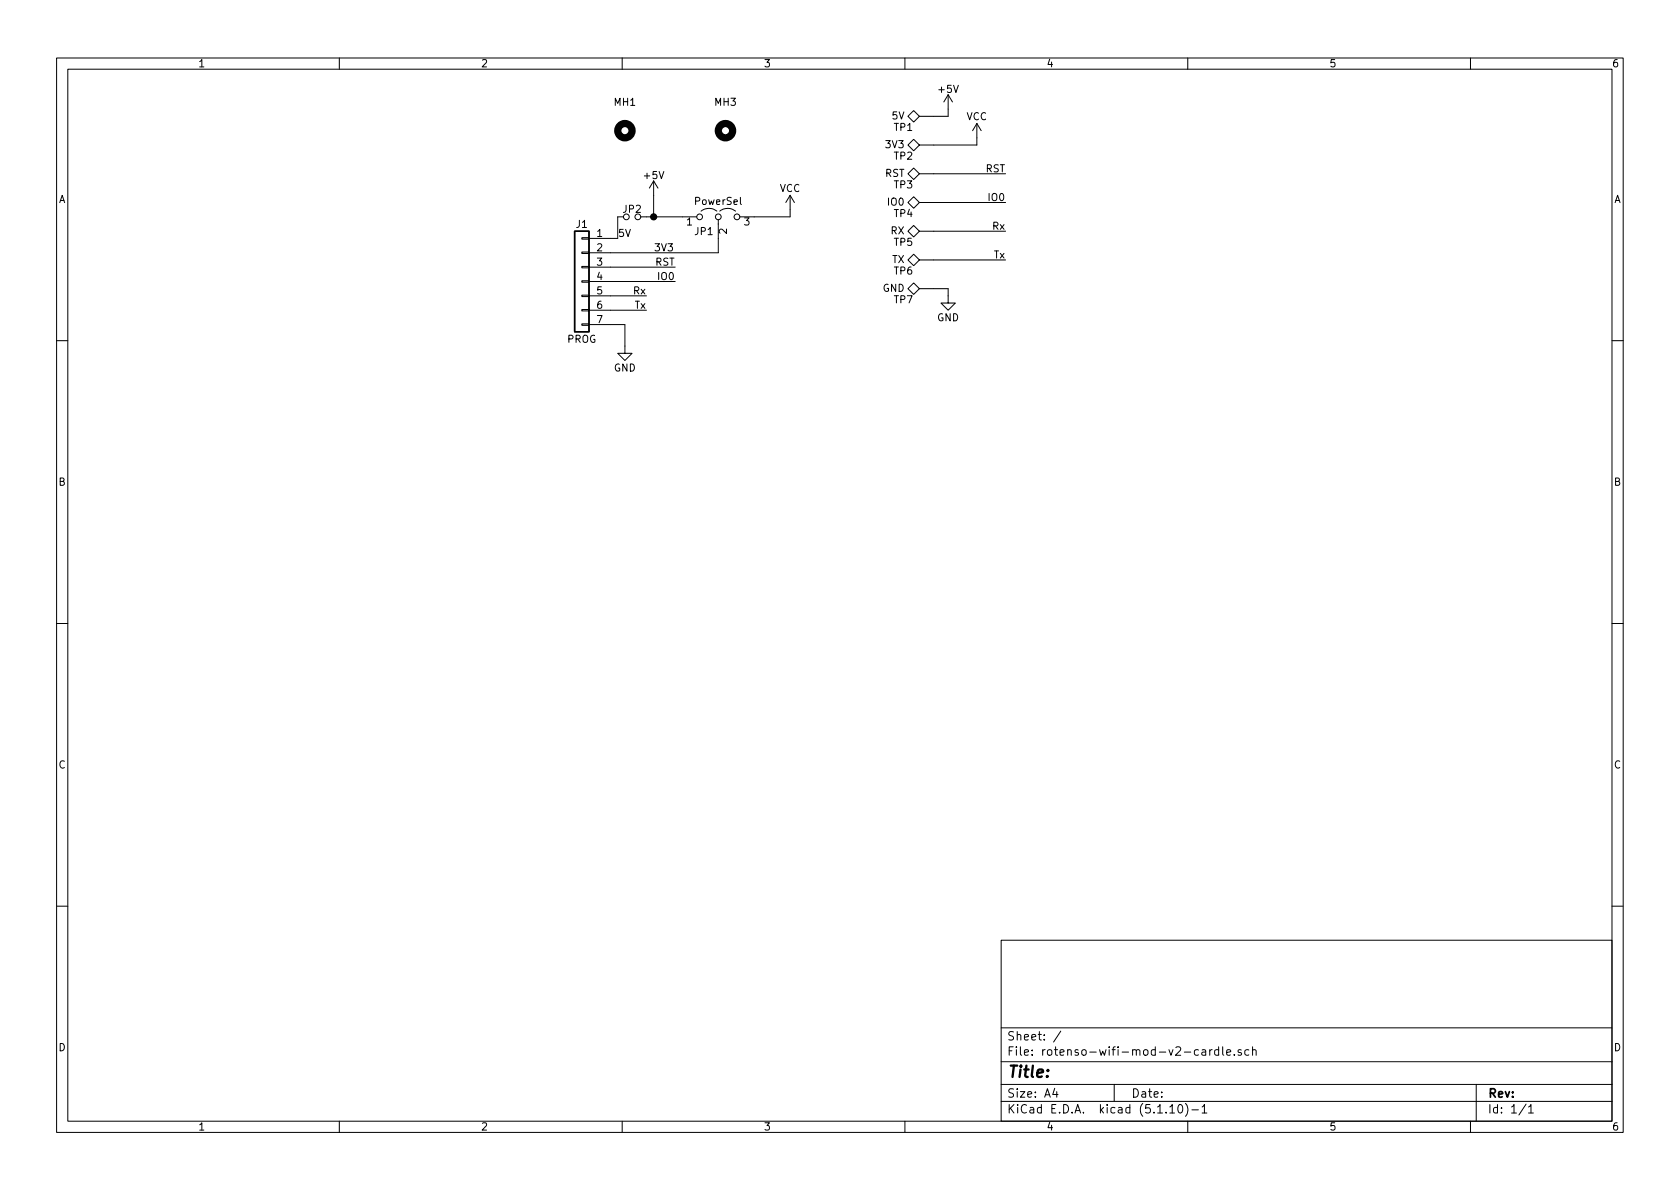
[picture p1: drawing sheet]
EESchema Schematic File Version 4
EELAYER 30 0
EELAYER END
$Descr A4 11693 8268
encoding utf-8
Sheet 1 1
Title ""
Date ""
Rev ""
Comp ""
Comment1 ""
Comment2 ""
Comment3 ""
Comment4 ""
$EndDescr
Wire Wire Line
	4250 1850 4700 1850
Wire Wire Line
	4250 1950 4700 1950
Wire Wire Line
	4250 2050 4500 2050
Wire Wire Line
	4250 2150 4500 2150
Wire Wire Line
	4250 2250 4350 2250
Wire Wire Line
	4350 2250 4350 2400
$Comp
L power:GND #PWR06
U 1 1
P 4350 2400
F 0 "#PWR06" H 4350 2150 50  0001 C CNN
F 1 "GND" H 4350 2250 50  0000 C CNN
F 2 "" H 4350 2400 50  0001 C CNN
F 3 "" H 4350 2400 50  0001 C CNN
	1    4350 2400
	1    0    0    -1  
$EndComp
$Comp
L power:VCC #PWR05
U 1 1
P 5500 1450
F 0 "#PWR05" H 5500 1300 50  0001 C CNN
F 1 "VCC" H 5500 1600 50  0000 C CNN
F 2 "" H 5500 1450 50  0001 C CNN
F 3 "" H 5500 1450 50  0001 C CNN
	1    5500 1450
	1    0    0    -1  
$EndComp
Text Label 4700 1950 2    50   ~ 0
IO0
Text Label 4700 1850 2    50   ~ 0
RST
Text Label 4500 2050 2    50   ~ 0
Rx
Text Label 4500 2150 2    50   ~ 0
Tx
$Comp
L my-conn:TP_1 TP2
U 1 1
P 6500 1000
F 0 "TP2" H 6640 1080 50  0000 L CNN
F 1 "TP" H 6700 1000 50  0001 L CNN
F 2 "MyConnectors:PAD_SpingProbe_R50-2C" H 6500 1000 50  0001 C CNN
F 3 "" H 6500 1000 50  0001 C CNN
F 4 "3V3" H 6700 1000 50  0000 L CNN "SigName"
	1    6500 1000
	-1   0    0    1   
$EndComp
$Comp
L my-conn:TP_1 TP3
U 1 1
P 6500 1200
F 0 "TP3" H 6640 1280 50  0000 L CNN
F 1 "TP" H 6700 1200 50  0001 L CNN
F 2 "MyConnectors:PAD_SpingProbe_R50-2C" H 6500 1200 50  0001 C CNN
F 3 "" H 6500 1200 50  0001 C CNN
F 4 "RST" H 6700 1200 50  0000 L CNN "SigName"
	1    6500 1200
	-1   0    0    1   
$EndComp
$Comp
L my-conn:TP_1 TP4
U 1 1
P 6500 1400
F 0 "TP4" H 6640 1480 50  0000 L CNN
F 1 "TP" H 6700 1400 50  0001 L CNN
F 2 "MyConnectors:PAD_SpingProbe_R50-2C" H 6500 1400 50  0001 C CNN
F 3 "" H 6500 1400 50  0001 C CNN
F 4 "IO0" H 6700 1400 50  0000 L CNN "SigName"
	1    6500 1400
	-1   0    0    1   
$EndComp
$Comp
L my-conn:TP_1 TP5
U 1 1
P 6500 1600
F 0 "TP5" H 6640 1680 50  0000 L CNN
F 1 "TP" H 6700 1600 50  0001 L CNN
F 2 "MyConnectors:PAD_SpingProbe_R50-2C" H 6500 1600 50  0001 C CNN
F 3 "" H 6500 1600 50  0001 C CNN
F 4 "RX" H 6700 1600 50  0000 L CNN "SigName"
	1    6500 1600
	-1   0    0    1   
$EndComp
$Comp
L my-conn:TP_1 TP6
U 1 1
P 6500 1800
F 0 "TP6" H 6640 1880 50  0000 L CNN
F 1 "TP" H 6700 1800 50  0001 L CNN
F 2 "MyConnectors:PAD_SpingProbe_R50-2C" H 6500 1800 50  0001 C CNN
F 3 "" H 6500 1800 50  0001 C CNN
F 4 "TX" H 6700 1800 50  0000 L CNN "SigName"
	1    6500 1800
	-1   0    0    1   
$EndComp
$Comp
L my-conn:TP_1 TP7
U 1 1
P 6500 2000
F 0 "TP7" H 6640 2080 50  0000 L CNN
F 1 "TP" H 6700 2000 50  0001 L CNN
F 2 "MyConnectors:PAD_SpingProbe_R50-2C" H 6500 2000 50  0001 C CNN
F 3 "" H 6500 2000 50  0001 C CNN
F 4 "GND" H 6700 2000 50  0000 L CNN "SigName"
	1    6500 2000
	-1   0    0    1   
$EndComp
$Comp
L my-conn:TP_1 TP1
U 1 1
P 6500 800
F 0 "TP1" H 6640 880 50  0000 L CNN
F 1 "TP" H 6700 800 50  0001 L CNN
F 2 "MyConnectors:PAD_SpingProbe_R50-2C" H 6500 800 50  0001 C CNN
F 3 "" H 6500 800 50  0001 C CNN
F 4 "5V" H 6700 800 50  0000 L CNN "SigName"
	1    6500 800 
	-1   0    0    1   
$EndComp
$Comp
L power:GND #PWR018
U 1 1
P 6600 2050
F 0 "#PWR018" H 6600 1800 50  0001 C CNN
F 1 "GND" H 6600 1900 50  0000 C CNN
F 2 "" H 6600 2050 50  0001 C CNN
F 3 "" H 6600 2050 50  0001 C CNN
	1    6600 2050
	1    0    0    -1  
$EndComp
$Comp
L power:VCC #PWR019
U 1 1
P 6800 950
F 0 "#PWR019" H 6800 800 50  0001 C CNN
F 1 "VCC" H 6800 1100 50  0000 C CNN
F 2 "" H 6800 950 50  0001 C CNN
F 3 "" H 6800 950 50  0001 C CNN
	1    6800 950 
	1    0    0    -1  
$EndComp
$Comp
L power:+5V #PWR017
U 1 1
P 6600 750
F 0 "#PWR017" H 6600 600 50  0001 C CNN
F 1 "+5V" H 6600 890 50  0000 C CNN
F 2 "" H 6600 750 50  0001 C CNN
F 3 "" H 6600 750 50  0001 C CNN
	1    6600 750 
	1    0    0    -1  
$EndComp
Wire Wire Line
	6500 800  6600 800 
Wire Wire Line
	6600 800  6600 750 
Wire Wire Line
	6500 1000 6800 1000
Wire Wire Line
	6800 1000 6800 950 
Wire Wire Line
	6600 2000 6600 2050
Wire Wire Line
	6500 2000 6600 2000
Wire Wire Line
	6500 1800 7000 1800
Wire Wire Line
	6500 1600 7000 1600
Wire Wire Line
	6500 1400 7000 1400
Wire Wire Line
	6500 1200 7000 1200
Text Label 7000 1200 2    50   ~ 0
RST
Text Label 7000 1400 2    50   ~ 0
IO0
Text Label 7000 1600 2    50   ~ 0
Rx
Text Label 7000 1800 2    50   ~ 0
Tx
$Comp
L Mechanical:MountingHole MH1
U 1 1
P 4350 900
F 0 "MH1" H 4350 1100 50  0000 C CNN
F 1 "3mm" H 4350 1025 50  0001 C CNN
F 2 "MyMechanicals:MHOLE-3.2MM" H 4350 900 50  0001 C CNN
F 3 "~" H 4350 900 50  0001 C CNN
	1    4350 900 
	1    0    0    -1  
$EndComp
$Comp
L Mechanical:MountingHole MH3
U 1 1
P 5050 900
F 0 "MH3" H 5050 1100 50  0000 C CNN
F 1 "3mm" H 5050 1025 50  0001 C CNN
F 2 "MyMechanicals:MHOLE-3.2MM" H 5050 900 50  0001 C CNN
F 3 "~" H 5050 900 50  0001 C CNN
	1    5050 900 
	1    0    0    -1  
$EndComp
$Comp
L power:+5V #PWR01
U 1 1
P 4550 1350
F 0 "#PWR01" H 4550 1200 50  0001 C CNN
F 1 "+5V" H 4550 1490 50  0000 C CNN
F 2 "" H 4550 1350 50  0001 C CNN
F 3 "" H 4550 1350 50  0001 C CNN
	1    4550 1350
	1    0    0    -1  
$EndComp
$Comp
L Jumper:Jumper_3_Open JP1
U 1 1
P 5000 1500
F 0 "JP1" H 4900 1400 50  0000 C CNN
F 1 "PowerSel" H 5000 1610 50  0000 C CNN
F 2 "MyHeaders:HDR1X03_V" H 5000 1500 50  0001 C CNN
F 3 "~" H 5000 1500 50  0001 C CNN
	1    5000 1500
	1    0    0    -1  
$EndComp
Wire Wire Line
	5500 1450 5500 1500
Wire Wire Line
	5500 1500 5250 1500
Wire Wire Line
	5000 1650 5000 1750
Wire Wire Line
	4250 1750 5000 1750
Text Label 4550 1750 0    50   ~ 0
3V3
$Comp
L Connector_Generic:Conn_01x07 J1
U 1 1
P 4050 1950
F 0 "J1" H 4050 2350 50  0000 C CNN
F 1 "PROG" H 4050 1550 50  0000 C CNN
F 2 "MyHeaders:HDR1X07_V" H 4050 1950 50  0001 C CNN
F 3 "~" H 4050 1950 50  0001 C CNN
	1    4050 1950
	-1   0    0    -1  
$EndComp
$Comp
L Device:Jumper_NO_Small JP2
U 1 1
P 4400 1500
F 0 "JP2" H 4400 1450 50  0000 C CNN
F 1 "5V-ON" H 4410 1440 50  0001 C CNN
F 2 "MyHeaders:HDR1X02_V" H 4400 1500 50  0001 C CNN
F 3 "~" H 4400 1500 50  0001 C CNN
	1    4400 1500
	-1   0    0    1   
$EndComp
Wire Wire Line
	4250 1650 4300 1650
Wire Wire Line
	4300 1650 4300 1500
Wire Wire Line
	4500 1500 4550 1500
Wire Wire Line
	4550 1350 4550 1500
Connection ~ 4550 1500
Wire Wire Line
	4550 1500 4750 1500
Text Label 4300 1650 0    50   ~ 0
5V
$EndSCHEMATC
